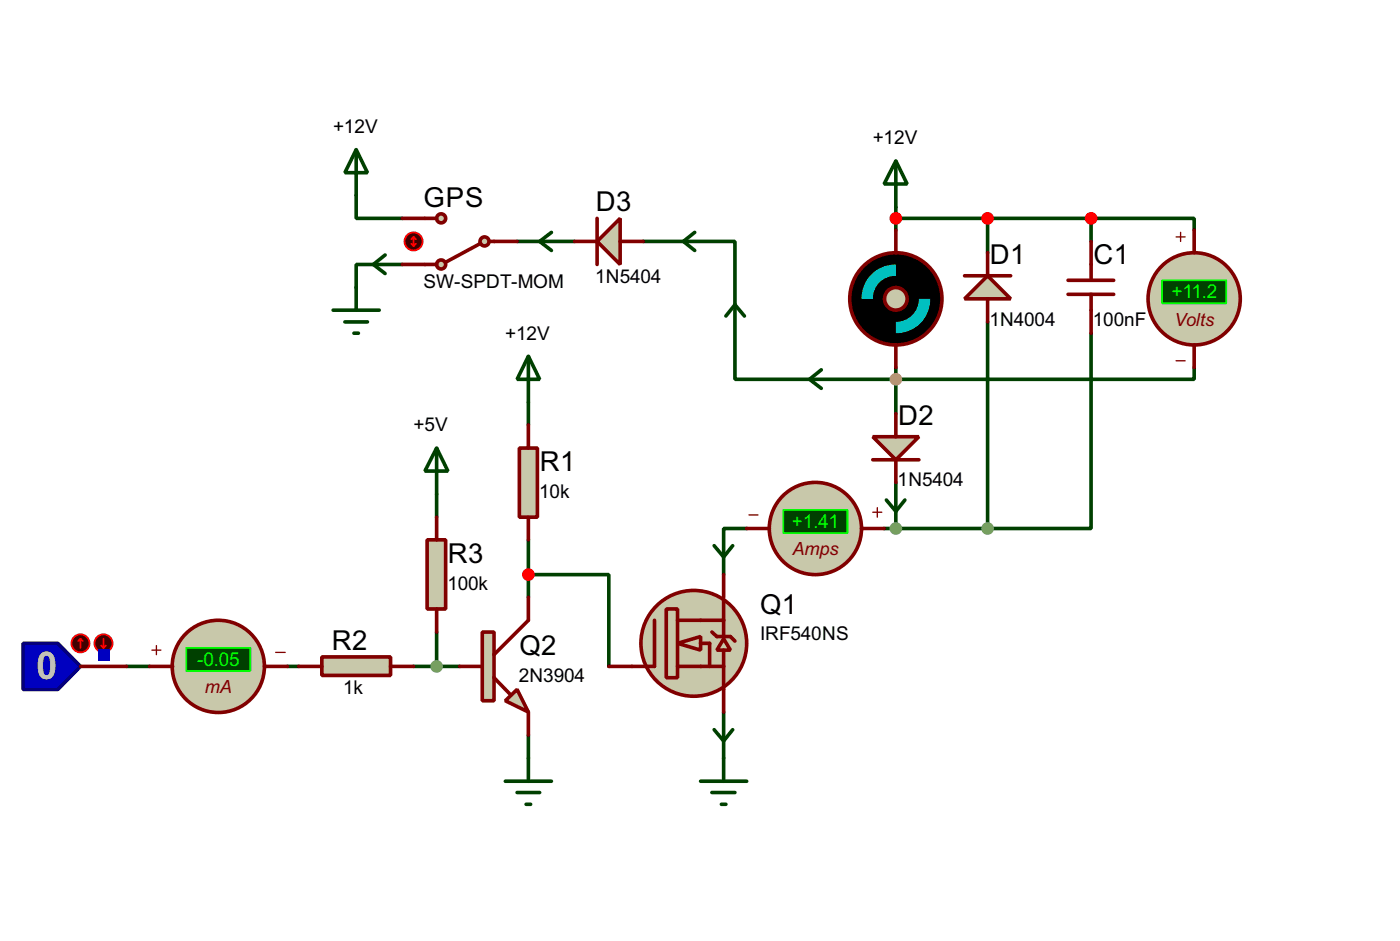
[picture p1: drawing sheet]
<svg xmlns="http://www.w3.org/2000/svg" width="155mm" height="104mm" viewBox="0 0 155 104" stroke-linecap="round" stroke-linejoin="round" font-family="sans-serif">
<g fill="none" stroke="#004000" stroke-width=".4">
<path d="M39.4 21.6v2.6h5.1M42.6 28.2l-1.3 1.1 1.3 1M44.5 29.3h-5.1v2.5M57.2 26.7h6.4M61 25.7l-1.3 1 1.3 1M71.2 26.7h10.1v15.3h50.8v-1.3M76.9 25.7l-1.3 1 1.3 1M80.3 35l1-1.3 1.1 1.3M99.1 22.9v2.6M99.1 24.2h21.6M109.3 24.2v3.8M109.3 35.6v22.9"/>
<path d="M120.7 24.2h11.4v1.3M120.7 36.9v21.6h-11.4M120.7 24.2v2.5M48.3 54.7v2.5M58.5 44.5v2.5M58.5 59.7v6.4M82.6 58.5h-2.5v5.1M90.9 40.9l-1.3 1.1 1.3 1M97.8 58.5h11.5M98.1 55.3l1 1.3 1-1.3M99.1 40.7v5.1M99.1 53.4v5.1"/>
<path d="M14 73.7h2.6M31.8 73.7h1.3M45.8 73.7h5.1M48.3 69.9v3.8M58.5 63.6h8.9v10.1M79 60.4l1.1 1.2 1-1.2M80.1 78.8v5.1M58.5 81.3v2.6M79 80.7l1.1 1.3 1-1.3"/>
</g>
<g fill="#c8c8aa" stroke="#800000" stroke-width=".4">
<path d="M75 71.2l2.5-.8v1.5z"/>
<circle cx="76.7" cy="71.2" r="5.9"/>
</g>
<path d="M73.7 67.4h1.3v7.6h-1.3z" fill="#c8c8aa" stroke="#800000" stroke-width=".4"/>
<path d="M72.4 68.6v5.1h-2.5M75 73.7h5.1M75 68.6h5.1M77.5 71.2h1v2.5" fill="none" stroke="#800000" stroke-width=".4"/>
<path d="M80.1 70.7l.7 1.2h-1.5z" fill="#c8c8aa" stroke="#800000" stroke-width=".4"/>
<path d="M67.4 73.7h2.5M78.8 69.9l.5 .5h1.5l.5 .5M80.1 63.6v2.5M80.1 66.3v4.1M80.1 71.9v6.9" fill="none" stroke="#800000" stroke-width=".4"/>
<circle cx="99.1" cy="33.1" r="5.1" fill="#000" stroke="#800000" stroke-width=".4"/>
<circle cx="99.1" cy="33.1" r="1.25" fill="#c8c8aa" stroke="#800000" stroke-width=".4"/>
<g fill="#000" stroke="#000" stroke-width=".4">
<path d="M95.3 33.1h1.3a2.5 2.5 0 0 0 2.5 2.5v1.3a3.7 3.7 0 0 1-3.8-3.8z" fill-rule="evenodd"/>
<path d="M99.1 29.3a3.7 3.7 0 0 1 3.8 3.8h-1.2a2.53 2.53 0 0 0-2.6-2.6z" fill-rule="evenodd"/>
</g>
<g fill="#00c0c0">
<path d="M96.4 30.3a3.8 3.8 0 0 1 2.7-1v1.2a2.5 2.5 0 0 0-2.5 2.6h-1.3a3.8 3.8 0 0 1 1.1-2.8z" fill-rule="evenodd"/>
<path d="M99.1 35.6a2.53 2.53 0 0 0 2.6-2.5h1.2a3.7 3.7 0 0 1-3.8 3.8z" fill-rule="evenodd"/>
</g>
<path d="M99.1 25.5v2.5M99.1 38.2v2.5" fill="none" stroke="#800000" stroke-width=".4"/>
<path d="M57.5 49.6h2v7.6h-2z" fill="#c8c8aa" stroke="#800000" stroke-width=".4"/>
<path d="M58.5 47v2.6M58.5 57.2v2.5" fill="none" stroke="#800000" stroke-width=".4"/>
<path d="M99.1 17.8l1.3 2.6h-2.6zM99.1 17.8v5.1M55.9 86.4h5.1M57.2 87.7h2.5M58.2 89h.5M58.5 83.9v2.5" fill="none" stroke="#004000" stroke-width=".4"/>
<path d="M47.3 59.7h2v7.7h-2z" fill="#c8c8aa" stroke="#800000" stroke-width=".4"/>
<path d="M48.3 57.2v2.5M48.3 67.4v2.5" fill="none" stroke="#800000" stroke-width=".4"/>
<circle cx="48.3" cy="73.7" r=".5" fill="#769f5f" stroke="#769f5f" stroke-width=".4"/>
<path d="M109.3 30.5l2.5 2.6h-5.1z" fill="#c8c8aa" stroke="#800000" stroke-width=".4"/>
<path d="M106.7 30.5h5.1M109.3 28v2.5M109.3 33.1v2.5M118.2 31h5M118.2 32.6h5M120.7 26.7v4.3M120.7 32.6v4.3" fill="none" stroke="#800000" stroke-width=".4"/>
<g fill="#f00" stroke="#f00" stroke-width=".4">
<circle cx="99.1" cy="24.2" r=".5"/>
<circle cx="109.2" cy="24.2" r=".5"/>
</g>
<circle cx="132.1" cy="33.1" r="5.1" fill="#c8c8aa" stroke="#800000" stroke-width=".4"/>
<path d="M130.1 26.2h1M130.1 39.9h1M130.6 25.7v1" fill="none" stroke="#800000" stroke-width=".15"/>
<path d="M128.6 31h7.1v2.6h-7.1z" fill="#004000" stroke="#0f0" stroke-width=".2"/>
<path d="M132.1 25.5v2.5M132.1 38.2v2.5" fill="none" stroke="#800000" stroke-width=".4"/>
<circle cx="120.7" cy="24.2" r=".5" fill="#f00" stroke="#f00" stroke-width=".4"/>
<circle cx="90.2" cy="58.5" r="5.1" fill="#c8c8aa" stroke="#800000" stroke-width=".4"/>
<path d="M82.9 57h1M96.6 56.7h1M97.1 56.2v1" fill="none" stroke="#800000" stroke-width=".15"/>
<path d="M86.7 56.4h7.1v2.6h-7.1z" fill="#004000" stroke="#0f0" stroke-width=".2"/>
<path d="M82.6 58.5h2.5M95.3 58.5h2.5" fill="none" stroke="#800000" stroke-width=".4"/>
<path d="M55.9 77.5l1.3-1.2 1.3 2.5z" fill="#c8c8aa" stroke="#800000" stroke-width=".4"/>
<path d="M53.4 69.9h1.3v7.6h-1.3z" fill="#c8c8aa" stroke="#800000" stroke-width=".4"/>
<path d="M50.9 73.7h2.5M54.7 75l1.7 1.8M58.5 66.1v2.5l-3.8 3.8M58.5 78.8v2.5" fill="none" stroke="#800000" stroke-width=".4"/>
<path d="M58.5 39.4l1.2 2.6h-2.5zM58.5 39.4v5.1M48.3 49.6l1.3 2.5h-2.6zM48.3 49.6v5.1" fill="none" stroke="#004000" stroke-width=".4"/>
<path d="M35.6 72.7h7.6v2h-7.6z" fill="#c8c8aa" stroke="#800000" stroke-width=".4"/>
<path d="M33.1 73.7h2.5M43.2 73.7h2.6" fill="none" stroke="#800000" stroke-width=".4"/>
<path d="M2.6 71.2h3.8l2.5 2.5-2.5 2.6h-3.8z" fill-rule="evenodd" fill="#0000c0" stroke="#000080" stroke-width=".4"/>
<path d="M8.9 73.7h5.1" fill="none" stroke="#800000" stroke-width=".4"/>
<circle cx="8.9" cy="71.2" r="1" fill="#400000" stroke="#f00" stroke-width=".2"/>
<path d="M8.9 70.7l-.2 .2M8.9 70.7l.3 .2M8.9 70.7v1" fill="none" stroke="#f00" stroke-width=".2"/>
<circle cx="11.4" cy="71.2" r="1" fill="#400000" stroke="#f00" stroke-width=".2"/>
<path d="M11.2 71.4l.3 .3M11.5 70.7v1M11.7 71.4l-.2 .3" fill="none" stroke="#f00" stroke-width=".2"/>
<path d="M10.8 71.8h1.3v1.3h-1.3z" fill="#4040ff"/>
<circle cx="24.1" cy="73.7" r="5.1" fill="#c8c8aa" stroke="#800000" stroke-width=".4"/>
<path d="M16.8 71.9h1M17.3 71.4v1M30.5 72.2h1.1" fill="none" stroke="#800000" stroke-width=".15"/>
<path d="M20.6 71.7h7.1v2.5h-7.1z" fill="#004000" stroke="#0f0" stroke-width=".2"/>
<path d="M16.6 73.7h2.5M29.3 73.7h2.5" fill="none" stroke="#800000" stroke-width=".4"/>
<circle cx="58.4" cy="63.6" r=".5" fill="#f00" stroke="#f00" stroke-width=".4"/>
<path d="M77.5 86.4h5.1M78.8 87.7h2.5M79.8 89h.5M80.1 83.9v2.5" fill="none" stroke="#004000" stroke-width=".4"/>
<circle cx="53.6" cy="26.7" r=".5" fill="#c8c8aa" stroke="#800000" stroke-width=".4"/>
<path d="M54.2 26.7h.5" fill="none" stroke="#800000" stroke-width=".4"/>
<circle cx="48.8" cy="24.2" r=".5" fill="#c8c8aa" stroke="#800000" stroke-width=".4"/>
<path d="M47 24.2h1.3M53.1 27l-3.8 2" fill="none" stroke="#800000" stroke-width=".4"/>
<circle cx="48.8" cy="29.3" r=".5" fill="#c8c8aa" stroke="#800000" stroke-width=".4"/>
<path d="M44.5 29.3h3.8M44.5 24.2h2.5M54.7 26.7h2.5" fill="none" stroke="#800000" stroke-width=".4"/>
<circle cx="45.7" cy="26.7" r="1" fill="#400000" stroke="#f00" stroke-width=".2"/>
<path d="M45.5 27l.3 .2M45.8 26.2v1M45.8 26.2l.2 .3M45.8 26.2l-.3 .3M46 27l-.2 .2" fill="none" stroke="#f00" stroke-width=".2"/>
<path d="M39.4 16.6l1.3 2.5h-2.5zM39.4 16.6v5M36.9 34.3h5.1M38.2 35.6h2.5M39.2 36.9h.5M39.4 31.8v2.5" fill="none" stroke="#004000" stroke-width=".4"/>
<path d="M96.6 48.3h5.1l-2.6 2.6z" fill="#c8c8aa" stroke="#800000" stroke-width=".4"/>
<path d="M96.6 50.9h5.1M99.1 45.8v2.5M99.1 50.9v2.5" fill="none" stroke="#800000" stroke-width=".4"/>
<circle cx="99.1" cy="42" r=".5" fill="#b79459" stroke="#b79459" stroke-width=".4"/>
<path d="M66.1 26.7l2.5-2.5v5.1z" fill="#c8c8aa" stroke="#800000" stroke-width=".4"/>
<path d="M63.6 26.7h2.5M66.1 24.2v5.1M68.6 26.7h2.6" fill="none" stroke="#800000" stroke-width=".4"/>
<g fill="#769f5f" stroke="#769f5f" stroke-width=".4">
<circle cx="99.1" cy="58.5" r=".5"/>
<circle cx="109.2" cy="58.5" r=".5"/>
</g>
<text font-size="4.8" fill="#c0c0c0" x="4" y="75.1">0</text>
<g font-size="3.4">
<text x="46.9" y="22.9">GPS</text>
<text x="65.9" y="23.4">D3</text>
<text x="109.5" y="29.3">D1</text>
<text x="121" y="29.3">C1</text>
<text x="99.4" y="47.1">D2</text>
<text x="59.7" y="52.1">R1</text>
<text x="49.6" y="62.3">R3</text>
<text x="36.7" y="71.9">R2</text>
<text x="84.1" y="67.9">Q1</text>
<text x="57.5" y="72.5">Q2</text>
</g>
<g font-size="2.4">
<text x="36.9" y="14.7">+12V</text>
<text x="96.6" y="16">+12V</text>
<text x="46.8" y="31.9">SW-SPDT-MOM</text>
<text x="65.9" y="31.4">1N5404</text>
<text x="109.5" y="36">1N4004</text>
<text x="120.9" y="36">100nF</text>
<text x="55.9" y="37.6">+12V</text>
<text x="45.8" y="47.7">+5V</text>
<text x="99.3" y="53.8">1N5404</text>
<text x="59.7" y="55.1">10k</text>
<text x="49.5" y="65.3">100k</text>
<text x="84.1" y="70.8">IRF540NS</text>
<text x="38" y="76.8">1k</text>
<text x="57.4" y="75.4">2N3904</text>
</g>
<g font-size="2.4" fill="#0f0">
<text x="129.6" y="33">+11.2</text>
<text x="87.6" y="58.4">+1.41</text>
<text x="21.8" y="73.7">-0.05</text>
</g>
<g font-size="2.3" fill="#800000">
<text x="129.9" y="36">Volts</text>
<text x="87.7" y="61.4">Amps</text>
<text x="22.7" y="76.7">mA</text>
</g>
</svg>
